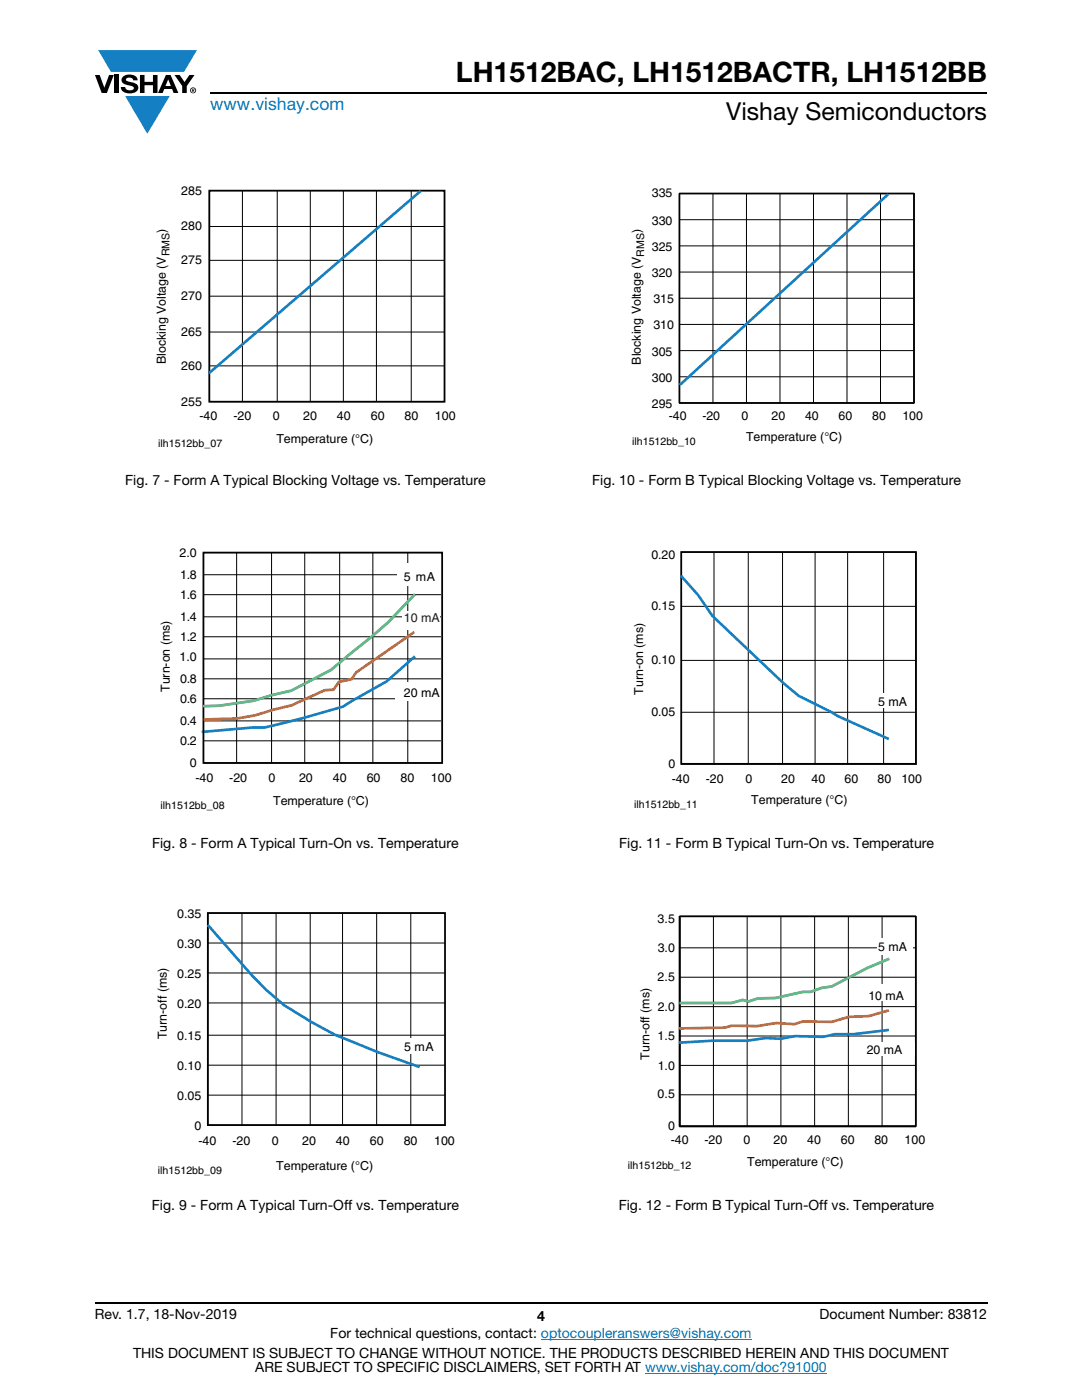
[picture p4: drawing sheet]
<svg xmlns="http://www.w3.org/2000/svg" width="216mm" height="279mm" viewBox="0 0 216 279" stroke-linecap="round" stroke-linejoin="round" font-family="sans-serif">
<g fill="#147fc3">
<path d="M19.6 10h19.7l-2.6 4.3h-1.1h-13.5z"/>
<path d="M25 19.2h8.9l-4.5 7.5z"/>
</g>
<g fill="#000">
<path d="M18.9 15h1l.9 2.5 1-2.5h.9l-1.4 3.6h-1zM22.9 15h.9v3.6h-.9zM24.6 15.3a2.1 2.1 0 0 1 2.8 .3l.1 .4h-.9a.79 .79 0 0 0-.7-.5 .79 .79 0 0 0-.8 .4l.3 .3 1 .2a1.08 1.08 0 0 1 1.2 1 1.08 1.08 0 0 1-1.1 1.2 1.73 1.73 0 0 1-2.4-1.2h.9a.96 .96 0 0 0 .8 .6 .96 .96 0 0 0 .9-.4 1.31 1.31 0 0 0-1.2-.6 1.03 1.03 0 0 1-1.1-.6 1.03 1.03 0 0 1 .2-1.1zM27.9 15h.9v1.3h1.7v-1.3h.9v3.6h-.9v-1.6h-1.7v1.6h-.9zM34.8 15h1.1l.9 1.4 1-1.4h1l-1.5 2.2v1.4h-.9v-1.4z"/>
<path d="M33.6 15.9l.5 1.3h-1.1zM33.1 15l-1.6 3.6h1l.3-.8h1.5l.3 .8h1l-1.6-3.6z"/>
<path d="M38.4 17.8h.2v.2h-.2zM38.3 17.7v.7h.1v-.3l.4 .3-.2-.3 .2-.2-.1-.2z"/>
<path d="M38.1 18a.46 .46 0 0 1 .9 0 .46 .46 0 0 1-.9 0zM37.9 18a.6 .6 0 0 0 1.2 0 .6 .6 0 0 0-1.2 0z"/>
</g>
<path d="M42 18.6h155M18.9 260h178.1" fill="none" stroke="#000" stroke-width=".36"/>
<path d="M107.9 267.3h42.1M128.7 274h36.3" fill="none" stroke="#007ec4" stroke-width=".2"/>
<path d="M31 36.7h59.9v52.9h-59.9z" fill="#fff"/>
<path d="M48.4 38v42.2M55.3 38v42.2M61.9 38v42.2M68.5 38v42.2M75.1 38v42.2M82.1 38v42.2M88.7 38h-46.9v42.2h46.9M41.8 45.2h46.9M41.8 52h46.9M41.8 59.1h46.9M41.8 66.3h46.9M41.8 73h46.9" fill="none" stroke="#000" stroke-width=".2"/>
<path d="M41.8 38h46.9v42.2h-46.9z" fill="none" stroke="#000" stroke-width=".35"/>
<path d="M83.9 38.1l-42.2 36.4" fill="none" stroke="#147fc3" stroke-width=".53"/>
<path d="M31.8 109.1h58.3v52.9h-58.3z" fill="#fff"/>
<g fill="none" stroke="#000" stroke-width=".2">
<path d="M40.6 114.7h47.4M40.6 118.7h47.4M47.2 110.3v42M54.2 110.3v42M60.8 110.3v42M67.8 110.3v42M74.4 110.3v42M81.4 110.3v42M88 110.3h-47.4v42h47.4M40.6 123.1h47.4M40.6 127.1h47.4M40.6 131.5h47.4"/>
<path d="M40.6 135.5h47.4M40.6 139.5h47.4M40.6 143.9h47.4M40.6 147.8h47.4"/>
</g>
<path d="M82.8 131l-5.7 5-8.7 5-8.3 2.4-7.3 1.8h-2.4l-10.2 .9" fill="none" stroke="#147fc3" stroke-width=".53"/>
<path d="M40.6 110.3h47.6v42h-47.6z" fill="none" stroke="#000" stroke-width=".35"/>
<g fill="#fff">
<path d="M80.2 122h7.5v3.8h-7.5z"/>
<path d="M79.3 112.5h8.7v4.4h-8.7z"/>
<path d="M78.9 136.3h8.9v3.6h-8.9z"/>
</g>
<path d="M82.8 118.6l-5.4 5.6-3.2 2.9-8.2 6.6-7.9 4.1-3.9 .9-3.6 1.1-6.9 1-3.2 .1" fill="none" stroke="#48b74e" stroke-width=".53"/>
<path d="M82.7 126.2l-11.6 8-1 1.4-2.5 .5-1.1 1.6h-1.7l-6.6 3.1-3.7 .9-3.6 1.1-3.6 .6-6.7 .2" fill="none" stroke="#f16b22" stroke-width=".53"/>
<path d="M31.1 181h59.7v53.7h-59.7z" fill="#fff"/>
<g fill="none" stroke="#000" stroke-width=".2">
<path d="M41.5 188.2h47.3M41.5 194.2h47.3M48.3 182.2v42.3M55.1 182.2v42.3M61.9 182.2v42.3M68.4 182.2v42.3M75.2 182.2v42.3M82 182.2v42.3M88.8 182.2h-47.3v42.3h47.3M41.5 200.2h47.3M41.5 206.6h47.3M41.5 212.6h47.3"/>
<path d="M41.5 218.6h47.3"/>
</g>
<path d="M41.5 182.2h47.3v42.3h-47.3z" fill="none" stroke="#000" stroke-width=".35"/>
<path d="M80.2 207.2h6v3.1h-6z" fill="#fff"/>
<path d="M41.5 184.6l8.7 10 2.9 2.9 3.6 3.1 5.4 3.4 4.7 2.5 8.6 3.5 8.3 3" fill="none" stroke="#147fc3" stroke-width=".53"/>
<path d="M125.7 37.1h58.5v52.1h-58.5z" fill="#fff"/>
<g fill="none" stroke="#000" stroke-width=".2">
<path d="M135.5 38.6h46.9M135.6 38.6v41.9M142.3 38.6v41.9M148.9 38.6v41.9M155.6 38.6v41.9M162.3 38.6v41.9M169 38.6v41.9M175.7 38.6v41.9M182.4 38.6v41.9M135.5 43.8h46.9M135.5 49.1h46.9M135.5 54.3h46.9"/>
<path d="M135.5 59.5h46.9M135.5 64.7h46.9M135.5 70h46.9M135.5 75.2h46.9M135.5 80.4h46.9"/>
</g>
<path d="M135.5 38.6h46.9M135.6 38.6v41.9M182.4 38.6v41.9M135.5 80.4h46.9" fill="none" stroke="#000" stroke-width=".35"/>
<path d="M177.2 38.8l-41.5 38" fill="none" stroke="#147fc3" stroke-width=".53"/>
<path d="M125.9 109.3h58.1v52.4h-58.1z" fill="#fff"/>
<g fill="none" stroke="#000" stroke-width=".2">
<path d="M135.9 110.2h47M136 110.2v42.4M142.5 110.2v42.4M149.3 110.2v42.4M156.1 110.2v42.4M162.6 110.2v42.4M169.1 110.2v42.4M176.3 110.2v42.4M182.8 110.2v42.4M136 121h46.9M136 131.8h46.9M135.9 152.5h47"/>
<path d="M136 142.1h46.9"/>
</g>
<path d="M135.9 110.2h47M136 110.2v42.3M182.8 110.2v42.3M135.9 152.5h47" fill="none" stroke="#808080" stroke-width=".2"/>
<path d="M135.9 110.2h46.9v42.2h-46.9z" fill="none" stroke="#000" stroke-width=".35"/>
<path d="M173.9 138.3h8.2v2.9h-8.2z" fill="#fff"/>
<path d="M135.9 114.9l3.4 3.8 2.8 4.2 14.2 13.4 3.1 2.6 6.4 3.2 1.5 .9 10.1 4.5" fill="none" stroke="#147fc3" stroke-width=".53"/>
<path d="M125.3 182h59.3v51.8h-59.3z" fill="#fff"/>
<g fill="none" stroke="#000" stroke-width=".2">
<path d="M135.6 182.9h47.2M135.6 189.2h47.2M135.6 195h47.2M142.4 182.8v42M149.1 182.8v42M155.8 182.8v42M162.5 182.8v42M169.3 182.8v42M176 182.8v42M182.7 182.8v42M135.6 200.9h47.2M135.6 206.8h47.2"/>
<path d="M135.6 212.6h47.2M135.6 218.5h47.2"/>
</g>
<path d="M135.6 182.9h47.2M135.6 182.8v42M182.7 182.8v42M135.6 224.8h47.2" fill="none" stroke="#000" stroke-width=".35"/>
<path d="M175 187.2h7.2v3.4h-7.2z" fill="#fff"/>
<path d="M177.4 191.3l-4.3 1.9-7.1 3.7-2.1 .3-2.1 .7h-1.6l-5.5 1.3-3.5 .1-1.8 .6-1.2-.3-2.2 .6h-10.5" fill="none" stroke="#48b74e" stroke-width=".53"/>
<path d="M177.4 201.6l-4 1.2-4 .1-3.4 1h-5.8l-1.7 .5-3.6-.2-3.8 .6-5.1-.1-1.3 .4-9.2 .1" fill="none" stroke="#f16b22" stroke-width=".53"/>
<path d="M177.4 205.5l-7.1 .9h-3.7l-2.4 .5-5.5-.1-2.9 .5-3-.1-3.7 .5h-7l-6.6 .4" fill="none" stroke="#147fc3" stroke-width=".53"/>
<g fill="#fff">
<path d="M174.3 196.5h7v3.3h-7z"/>
<path d="M174.5 208.1h8.1v2.6h-8.1z"/>
</g>
<text font-size="5.6" x="91" y="16.4">LH1512BAC, LH1512BACTR, LH1512BB</text>
<text font-size="4.9" x="144.9" y="24">Vishay Semiconductors</text>
<text font-size="3.5" fill="#007ec4" x="42" y="21.9">www.vishay.com</text>
<g font-size="2.8">
<text x="25" y="96.8">Fig. 7 - Form A Typical Blocking Voltage vs. Temperature</text>
<text x="118.2" y="96.8">Fig. 10 - Form B Typical Blocking Voltage vs. Temperature</text>
<text x="30.4" y="169.2">Fig. 8 - Form A Typical Turn-On vs. Temperature</text>
<text x="123.5" y="169.2">Fig. 11 - Form B Typical Turn-On vs. Temperature</text>
<text x="30.3" y="241.5">Fig. 9 - Form A Typical Turn-Off vs. Temperature</text>
<text x="123.5" y="241.5">Fig. 12 - Form B Typical Turn-Off vs. Temperature</text>
<text x="18.9" y="263.3">Rev. 1.7, 18-Nov-2019</text>
<text x="107.2" y="263.6">4</text>
<text x="163.6" y="263.3">Document Number: 83812</text>
<text x="65.9" y="267.1">For technical questions, contact: optocoupleranswers@vishay.com</text>
<text x="26.5" y="271">THIS DOCUMENT IS SUBJECT TO CHANGE WITHOUT NOTICE. THE PRODUCTS DESCRIBED HEREIN AND THIS DOCUMENT</text>
<text x="50.9" y="273.8">ARE SUBJECT TO SPECIFIC DISCLAIMERS, SET FORTH AT www.vishay.com/doc?91000</text>
</g>
<g font-size="2.5">
<text x="36.2" y="38.8">285</text>
<text x="130.1" y="39.3">335</text>
<text x="33.1" y="46.4" transform="rotate(-90 33.1 46.4)">)</text>
<text x="36.2" y="46">280</text>
<text x="127.9" y="46.5" transform="rotate(-90 127.9 46.5)">)</text>
<text x="130.1" y="44.9">330</text>
<text x="36.2" y="52.7">275</text>
<text x="130.1" y="50.1">325</text>
<text x="36.2" y="59.9">270</text>
<text x="130.1" y="55.3">320</text>
<text x="130.4" y="65.8">310</text>
<text x="130.4" y="60.5">315</text>
<text x="36.2" y="67.1">265</text>
<text x="130.1" y="71">305</text>
<text x="33.1" y="72.7" transform="rotate(-90 33.1 72.7)">Blocking Voltage (V</text>
<text x="36.2" y="73.8">260</text>
<text x="127.9" y="72.8" transform="rotate(-90 127.9 72.8)">Blocking Voltage (V</text>
<text x="130.1" y="76.2">300</text>
<text x="36.2" y="81">255</text>
<text x="39.8" y="83.8">-40</text>
<text x="46.6" y="83.8">-20</text>
<text x="54.4" y="83.8">0</text>
<text x="60.5" y="83.8">20</text>
<text x="67.2" y="83.8">40</text>
<text x="74" y="83.8">60</text>
<text x="80.7" y="83.8">80</text>
<text x="86.8" y="83.8">100</text>
<text x="130.1" y="81.4">295</text>
<text x="133.4" y="83.8">-40</text>
<text x="140.1" y="83.8">-20</text>
<text x="147.9" y="83.8">0</text>
<text x="153.9" y="83.8">20</text>
<text x="160.6" y="83.8">40</text>
<text x="167.3" y="83.8">60</text>
<text x="174" y="83.8">80</text>
<text x="180.1" y="83.8">100</text>
<text x="55.1" y="88.4">Temperature (°C)</text>
<text x="148.9" y="88">Temperature (°C)</text>
<text x="35.8" y="111.2">2.0</text>
<text x="130" y="111.5">0.20</text>
<text x="35.9" y="119.6">1.6</text>
<text x="35.9" y="115.6">1.8</text>
<text x="80.6" y="116">5 mA</text>
<text x="35.9" y="124">1.4</text>
<text x="130" y="121.8">0.15</text>
<text x="35.8" y="131.9">1.0</text>
<text x="35.9" y="128">1.2</text>
<text x="35.9" y="136.3">0.8</text>
<text x="130" y="132.6">0.10</text>
<text x="33.9" y="138.1" transform="rotate(-90 33.9 138.1)">Turn-on (ms)</text>
<text x="35.9" y="140.3">0.6</text>
<text x="80.6" y="139">20 mA</text>
<text x="128.4" y="138.6" transform="rotate(-90 128.4 138.6)">Turn-on (ms)</text>
<text x="130" y="143">0.05</text>
<text x="175.2" y="140.8">5 mA</text>
<text x="35.9" y="148.7">0.2</text>
<text x="35.9" y="144.7">0.4</text>
<text x="37.9" y="153.1">0</text>
<text x="39" y="156">-40</text>
<text x="45.7" y="156">-20</text>
<text x="53.6" y="156">0</text>
<text x="59.7" y="156">20</text>
<text x="66.4" y="156">40</text>
<text x="73.2" y="156">60</text>
<text x="79.9" y="156">80</text>
<text x="86" y="156">100</text>
<text x="133.4" y="153.3">0</text>
<text x="54.5" y="160.7">Temperature (°C)</text>
<text x="134" y="156.3">-40</text>
<text x="140.8" y="156.3">-20</text>
<text x="148.7" y="156.3">0</text>
<text x="149.9" y="160.5">Temperature (°C)</text>
<text x="155.9" y="156.3">20</text>
<text x="161.9" y="156.3">40</text>
<text x="168.5" y="156.3">60</text>
<text x="175.1" y="156.3">80</text>
<text x="179.9" y="156.3">100</text>
<text x="35.4" y="183.1">0.35</text>
<text x="131.2" y="184.1">3.5</text>
<text x="35.4" y="189.1">0.30</text>
<text x="131.2" y="190">3.0</text>
<text x="175.3" y="189.8">5 mA</text>
<text x="35.4" y="195.1">0.25</text>
<text x="131.2" y="195.8">2.5</text>
<text x="35.4" y="201.1">0.20</text>
<text x="131.2" y="201.7">2.0</text>
<text x="173.3" y="199.6">10 mA</text>
<text x="33.3" y="207.4" transform="rotate(-90 33.3 207.4)">Turn-off (ms)</text>
<text x="35.4" y="207.5">0.15</text>
<text x="80.7" y="209.8">5</text>
<text x="82.7" y="209.8">mA</text>
<text x="131.2" y="207.6">1.5</text>
<text x="35.4" y="213.5">0.10</text>
<text x="129.6" y="211.5" transform="rotate(-90 129.6 211.5)">Turn-off (ms)</text>
<text x="131.2" y="213.4">1.0</text>
<text x="172.9" y="210.3">20 mA</text>
<text x="35.4" y="219.5">0.05</text>
<text x="131.2" y="219.2">0.5</text>
<text x="38.8" y="225.5">0</text>
<text x="133.3" y="225.6">0</text>
<text x="39.6" y="228.6">-40</text>
<text x="46.4" y="228.6">-20</text>
<text x="54.2" y="228.6">0</text>
<text x="55.1" y="233.6">Temperature (°C)</text>
<text x="60.3" y="228.6">20</text>
<text x="67" y="228.6">40</text>
<text x="73.8" y="228.6">60</text>
<text x="80.6" y="228.6">80</text>
<text x="86.6" y="228.6">100</text>
<text x="133.8" y="228.2">-40</text>
<text x="140.5" y="228.2">-20</text>
<text x="148.3" y="228.2">0</text>
<text x="149.1" y="232.6">Temperature (°C)</text>
<text x="154.4" y="228.2">20</text>
<text x="161.1" y="228.2">40</text>
<text x="167.8" y="228.2">60</text>
<text x="174.5" y="228.2">80</text>
<text x="180.5" y="228.2">100</text>
</g>
<text font-size="2.5" fill="#201d1e" x="80.6" y="124.2">10 mA</text>
<g font-size="2.1">
<text x="33.8" y="51.1" transform="rotate(-90 33.8 51.1)">RMS</text>
<text x="128.6" y="51.2" transform="rotate(-90 128.6 51.2)">RMS</text>
<text x="31.6" y="89.2">ilh1512bb_07</text>
<text x="126.2" y="88.7">ilh1512bb_10</text>
<text x="32" y="161.5">ilh1512bb_08</text>
<text x="126.6" y="161.2">ilh1512bb_11</text>
<text x="125.3" y="233.3">ilh1512bb_12</text>
<text x="31.5" y="234.3">ilh1512bb_09</text>
</g>
</svg>
